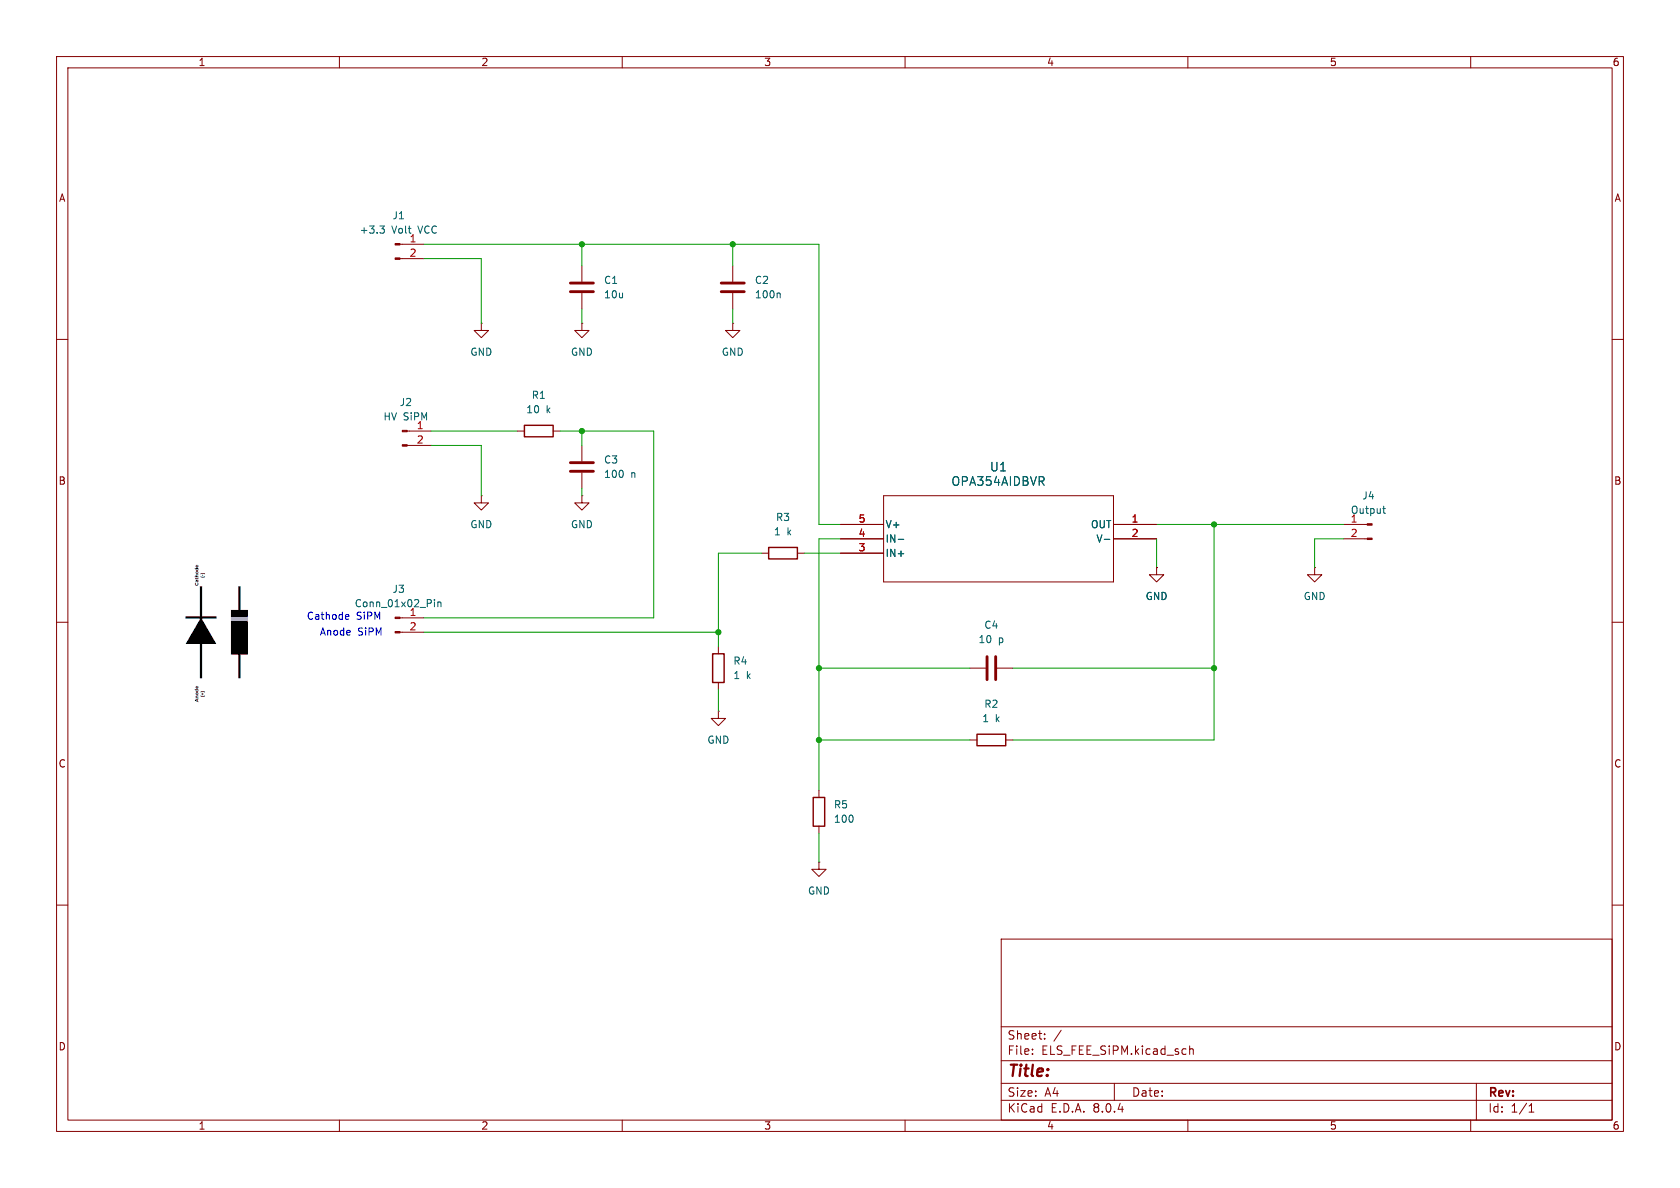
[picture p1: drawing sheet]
(kicad_sch
 (version 20231120)
 (generator "eeschema")
 (generator_version "8.0")
 (paper "A4")
 (lib_symbols
  (symbol "Connector:Conn_01x02_Pin"
   (pin_names
    (offset 1.016) hide) (exclude_from_sim no) (in_bom yes) (on_board yes)
   (property "Reference" "J" (at 0 2.54 0) (effects (font (size 1.27 1.27))))
   (property "Value" "Conn_01x02_Pin" (at 0 -5.08 0) (effects (font (size 1.27 1.27))))
   (property "Footprint" "" (at 0 0 0) (effects (font (size 1.27 1.27)) (hide yes)))
   (property "Datasheet" "~" (at 0 0 0) (effects (font (size 1.27 1.27)) (hide yes)))
   (property "Description" "Generic connector, single row, 01x02, script generated" (at 0 0 0) (effects (font (size 1.27 1.27)) (hide yes)))
   (property "ki_locked" "" (at 0 0 0) (effects (font (size 1.27 1.27))))
   (symbol "Conn_01x02_Pin_1_1"
    (polyline (pts (xy 1.27 -2.54) (xy 0.8636 -2.54)) (stroke (width 0.1524) (type default)) (fill (type none)))
    (polyline (pts (xy 1.27 0) (xy 0.8636 0)) (stroke (width 0.1524) (type default)) (fill (type none)))
    (rectangle (start 0.8636 -2.413) (end 0 -2.667) (stroke (width 0.1524) (type default)) (fill (type outline)))
    (rectangle (start 0.8636 0.127) (end 0 -0.127) (stroke (width 0.1524) (type default)) (fill (type outline)))
    (pin passive line (at 5.08 0 180) (length 3.81) (name "Pin_1" (effects (font (size 1.27 1.27)))) (number "1" (effects (font (size 1.27 1.27)))))
    (pin passive line (at 5.08 -2.54 180) (length 3.81) (name "Pin_2" (effects (font (size 1.27 1.27)))) (number "2" (effects (font (size 1.27 1.27)))))))
  (symbol "Device:C"
   (pin_numbers hide)
   (pin_names
    (offset 0.254)) (exclude_from_sim no) (in_bom yes) (on_board yes)
   (property "Reference" "C" (at 0.635 2.54 0) (effects (font (size 1.27 1.27)) (justify left)))
   (property "Value" "C" (at 0.635 -2.54 0) (effects (font (size 1.27 1.27)) (justify left)))
   (property "Footprint" "" (at 0.9652 -3.81 0) (effects (font (size 1.27 1.27)) (hide yes)))
   (property "Datasheet" "~" (at 0 0 0) (effects (font (size 1.27 1.27)) (hide yes)))
   (property "Description" "Unpolarized capacitor" (at 0 0 0) (effects (font (size 1.27 1.27)) (hide yes)))
   (symbol "C_0_1"
    (polyline (pts (xy -2.032 -0.762) (xy 2.032 -0.762)) (stroke (width 0.508) (type default)) (fill (type none)))
    (polyline (pts (xy -2.032 0.762) (xy 2.032 0.762)) (stroke (width 0.508) (type default)) (fill (type none))))
   (symbol "C_1_1"
    (pin passive line (at 0 3.81 270) (length 2.794) (name "~" (effects (font (size 1.27 1.27)))) (number "1" (effects (font (size 1.27 1.27)))))
    (pin passive line (at 0 -3.81 90) (length 2.794) (name "~" (effects (font (size 1.27 1.27)))) (number "2" (effects (font (size 1.27 1.27)))))))
  (symbol "Device:R"
   (pin_numbers hide)
   (pin_names
    (offset 0)) (exclude_from_sim no) (in_bom yes) (on_board yes)
   (property "Reference" "R" (at 2.032 0 90) (effects (font (size 1.27 1.27))))
   (property "Value" "R" (at 0 0 90) (effects (font (size 1.27 1.27))))
   (property "Footprint" "" (at -1.778 0 90) (effects (font (size 1.27 1.27)) (hide yes)))
   (property "Datasheet" "~" (at 0 0 0) (effects (font (size 1.27 1.27)) (hide yes)))
   (property "Description" "Resistor" (at 0 0 0) (effects (font (size 1.27 1.27)) (hide yes)))
   (symbol "R_0_1"
    (rectangle (start -1.016 -2.54) (end 1.016 2.54) (stroke (width 0.254) (type default)) (fill (type none))))
   (symbol "R_1_1"
    (pin passive line (at 0 3.81 270) (length 1.27) (name "~" (effects (font (size 1.27 1.27)))) (number "1" (effects (font (size 1.27 1.27)))))
    (pin passive line (at 0 -3.81 90) (length 1.27) (name "~" (effects (font (size 1.27 1.27)))) (number "2" (effects (font (size 1.27 1.27)))))))
  (symbol "OPA354AIDBVT:OPA354AIDBVR"
   (pin_names
    (offset 0.254)) (exclude_from_sim no) (in_bom yes) (on_board yes)
   (property "Reference" "U" (at 27.94 10.16 0) (effects (font (size 1.524 1.524))))
   (property "Value" "OPA354AIDBVR" (at 27.94 7.62 0) (effects (font (size 1.524 1.524))))
   (property "Footprint" "DBV5" (at 0 0 0) (effects (font (size 1.27 1.27)
    (italic yes)) (hide yes)))
   (property "Datasheet" "OPA354AIDBVR" (at 0 0 0) (effects (font (size 1.27 1.27)
    (italic yes)) (hide yes)))
   (property "Description" "" (at 0 0 0) (effects (font (size 1.27 1.27)) (hide yes)))
   (property "ki_locked" "" (at 0 0 0) (effects (font (size 1.27 1.27))))
   (symbol "OPA354AIDBVR_0_1"
    (polyline (pts (xy 7.62 -10.16) (xy 48.26 -10.16)) (stroke (width 0.127) (type default)) (fill (type none)))
    (polyline (pts (xy 7.62 5.08) (xy 7.62 -10.16)) (stroke (width 0.127) (type default)) (fill (type none)))
    (polyline (pts (xy 48.26 -10.16) (xy 48.26 5.08)) (stroke (width 0.127) (type default)) (fill (type none)))
    (polyline (pts (xy 48.26 5.08) (xy 7.62 5.08)) (stroke (width 0.127) (type default)) (fill (type none)))
    (pin output line (at 0 0 0) (length 7.62) (name "OUT" (effects (font (size 1.27 1.27)))) (number "1" (effects (font (size 1.27 1.27)))))
    (pin power_in line (at 0 -2.54 0) (length 7.62) (name "V-" (effects (font (size 1.27 1.27)))) (number "2" (effects (font (size 1.27 1.27)))))
    (pin input line (at 55.88 -5.08 180) (length 7.62) (name "IN+" (effects (font (size 1.27 1.27)))) (number "3" (effects (font (size 1.27 1.27)))))
    (pin input line (at 55.88 -2.54 180) (length 7.62) (name "IN-" (effects (font (size 1.27 1.27)))) (number "4" (effects (font (size 1.27 1.27)))))
    (pin power_in line (at 55.88 0 180) (length 7.62) (name "V+" (effects (font (size 1.27 1.27)))) (number "5" (effects (font (size 1.27 1.27)))))))
  (symbol "power:GND"
   (power)
   (pin_numbers hide)
   (pin_names
    (offset 0) hide) (exclude_from_sim no) (in_bom yes) (on_board yes)
   (property "Reference" "#PWR" (at 0 -6.35 0) (effects (font (size 1.27 1.27)) (hide yes)))
   (property "Value" "GND" (at 0 -3.81 0) (effects (font (size 1.27 1.27))))
   (property "Footprint" "" (at 0 0 0) (effects (font (size 1.27 1.27)) (hide yes)))
   (property "Datasheet" "" (at 0 0 0) (effects (font (size 1.27 1.27)) (hide yes)))
   (property "Description" "Power symbol creates a global label with name \"GND\" , ground" (at 0 0 0) (effects (font (size 1.27 1.27)) (hide yes)))
   (symbol "GND_0_1"
    (polyline (pts (xy 0 0) (xy 0 -1.27) (xy 1.27 -1.27) (xy 0 -2.54) (xy -1.27 -1.27) (xy 0 -1.27)) (stroke (width 0) (type default)) (fill (type none))))
   (symbol "GND_1_1"
    (pin power_in line (at 0 0 270) (length 0) (name "~" (effects (font (size 1.27 1.27)))) (number "1" (effects (font (size 1.27 1.27))))))))
 (junction
  (at 214.63 92.71)
  (diameter 0)
  (color 0 0 0 0))
 (junction
  (at 144.78 130.81)
  (diameter 0)
  (color 0 0 0 0))
 (junction
  (at 127 111.76)
  (diameter 0)
  (color 0 0 0 0))
 (junction
  (at 102.87 43.18)
  (diameter 0)
  (color 0 0 0 0))
 (junction
  (at 144.78 118.11)
  (diameter 0)
  (color 0 0 0 0))
 (junction
  (at 129.54 43.18)
  (diameter 0)
  (color 0 0 0 0))
 (junction
  (at 102.87 76.2)
  (diameter 0)
  (color 0 0 0 0))
 (junction
  (at 214.63 118.11)
  (diameter 0)
  (color 0 0 0 0))
 (wire
  (pts (xy 127 121.92) (xy 127 125.73))
  (stroke (width 0) (type default)))
 (wire
  (pts (xy 232.41 95.25) (xy 232.41 100.33))
  (stroke (width 0) (type default)))
 (wire
  (pts (xy 129.54 43.18) (xy 129.54 46.99))
  (stroke (width 0) (type default)))
 (wire
  (pts (xy 142.24 97.79) (xy 148.59 97.79))
  (stroke (width 0) (type default)))
 (wire
  (pts (xy 102.87 76.2) (xy 102.87 78.74))
  (stroke (width 0) (type default)))
 (wire
  (pts (xy 127 111.76) (xy 127 114.3))
  (stroke (width 0) (type default)))
 (wire
  (pts (xy 102.87 43.18) (xy 102.87 46.99))
  (stroke (width 0) (type default)))
 (wire
  (pts (xy 144.78 95.25) (xy 144.78 118.11))
  (stroke (width 0) (type default)))
 (wire
  (pts (xy 127 97.79) (xy 134.62 97.79))
  (stroke (width 0) (type default)))
 (wire
  (pts (xy 144.78 92.71) (xy 144.78 43.18))
  (stroke (width 0) (type default)))
 (wire
  (pts (xy 144.78 130.81) (xy 144.78 139.7))
  (stroke (width 0) (type default)))
 (wire
  (pts (xy 214.63 92.71) (xy 214.63 118.11))
  (stroke (width 0) (type default)))
 (wire
  (pts (xy 102.87 57.15) (xy 102.87 54.61))
  (stroke (width 0) (type default)))
 (wire
  (pts (xy 148.59 95.25) (xy 144.78 95.25))
  (stroke (width 0) (type default)))
 (wire
  (pts (xy 76.2 78.74) (xy 85.09 78.74))
  (stroke (width 0) (type default)))
 (wire
  (pts (xy 179.07 118.11) (xy 214.63 118.11))
  (stroke (width 0) (type default)))
 (wire
  (pts (xy 115.57 76.2) (xy 102.87 76.2))
  (stroke (width 0) (type default)))
 (wire
  (pts (xy 144.78 130.81) (xy 171.45 130.81))
  (stroke (width 0) (type default)))
 (wire
  (pts (xy 74.93 43.18) (xy 102.87 43.18))
  (stroke (width 0) (type default)))
 (wire
  (pts (xy 144.78 118.11) (xy 144.78 130.81))
  (stroke (width 0) (type default)))
 (wire
  (pts (xy 214.63 92.71) (xy 204.47 92.71))
  (stroke (width 0) (type default)))
 (wire
  (pts (xy 144.78 147.32) (xy 144.78 152.4))
  (stroke (width 0) (type default)))
 (wire
  (pts (xy 76.2 76.2) (xy 91.44 76.2))
  (stroke (width 0) (type default)))
 (wire
  (pts (xy 144.78 118.11) (xy 171.45 118.11))
  (stroke (width 0) (type default)))
 (wire
  (pts (xy 115.57 76.2) (xy 115.57 109.22))
  (stroke (width 0) (type default)))
 (wire
  (pts (xy 127 111.76) (xy 127 97.79))
  (stroke (width 0) (type default)))
 (wire
  (pts (xy 237.49 95.25) (xy 232.41 95.25))
  (stroke (width 0) (type default)))
 (wire
  (pts (xy 214.63 118.11) (xy 214.63 130.81))
  (stroke (width 0) (type default)))
 (wire
  (pts (xy 74.93 45.72) (xy 85.09 45.72))
  (stroke (width 0) (type default)))
 (wire
  (pts (xy 85.09 45.72) (xy 85.09 57.15))
  (stroke (width 0) (type default)))
 (wire
  (pts (xy 74.93 111.76) (xy 127 111.76))
  (stroke (width 0) (type default)))
 (wire
  (pts (xy 102.87 43.18) (xy 129.54 43.18))
  (stroke (width 0) (type default)))
 (wire
  (pts (xy 129.54 54.61) (xy 129.54 57.15))
  (stroke (width 0) (type default)))
 (wire
  (pts (xy 148.59 92.71) (xy 144.78 92.71))
  (stroke (width 0) (type default)))
 (wire
  (pts (xy 102.87 86.36) (xy 102.87 87.63))
  (stroke (width 0) (type default)))
 (wire
  (pts (xy 204.47 95.25) (xy 204.47 100.33))
  (stroke (width 0) (type default)))
 (wire
  (pts (xy 102.87 76.2) (xy 99.06 76.2))
  (stroke (width 0) (type default)))
 (wire
  (pts (xy 129.54 43.18) (xy 144.78 43.18))
  (stroke (width 0) (type default)))
 (wire
  (pts (xy 214.63 92.71) (xy 237.49 92.71))
  (stroke (width 0) (type default)))
 (wire
  (pts (xy 85.09 78.74) (xy 85.09 87.63))
  (stroke (width 0) (type default)))
 (wire
  (pts (xy 179.07 130.81) (xy 214.63 130.81))
  (stroke (width 0) (type default)))
 (wire
  (pts (xy 74.93 109.22) (xy 115.57 109.22))
  (stroke (width 0) (type default)))
 (image
  (at 38.1 113.03)
  (scale 0.329992)
  (data))
 (text "Anode SiPM"
  (exclude_from_sim no)
  (at 62.103 111.9477 0)
  (effects (font (size 1.27 1.27))))
 (text "Cathode SiPM"
  (exclude_from_sim no)
  (at 60.833 109.1537 0)
  (effects (font (size 1.27 1.27))))
 (symbol
  (lib_id "Connector:Conn_01x02_Pin")
  (at 69.85 109.22 0)
  (unit 1)
  (exclude_from_sim no)
  (in_bom yes)
  (on_board yes)
  (dnp no)
  (fields_autoplaced yes)
  (property "Reference" "J3" (at 70.485 104.14 0) (effects (font (size 1.27 1.27))))
  (property "Value" "Conn_01x02_Pin" (at 70.485 106.68 0) (effects (font (size 1.27 1.27))))
  (property "Footprint" "" (at 69.85 109.22 0) (effects (font (size 1.27 1.27)) (hide yes)))
  (property "Datasheet" "~" (at 69.85 109.22 0) (effects (font (size 1.27 1.27)) (hide yes)))
  (property "Description" "Generic connector, single row, 01x02, script generated" (at 69.85 109.22 0) (effects (font (size 1.27 1.27)) (hide yes)))
  (pin "1")
  (pin "2"))
 (symbol
  (lib_id "power:GND")
  (at 144.78 152.4 0)
  (unit 1)
  (exclude_from_sim no)
  (in_bom yes)
  (on_board yes)
  (dnp no)
  (fields_autoplaced yes)
  (property "Reference" "#PWR05" (at 144.78 158.75 0) (effects (font (size 1.27 1.27)) (hide yes)))
  (property "Value" "GND" (at 144.78 157.48 0) (effects (font (size 1.27 1.27))))
  (property "Footprint" "" (at 144.78 152.4 0) (effects (font (size 1.27 1.27)) (hide yes)))
  (property "Datasheet" "" (at 144.78 152.4 0) (effects (font (size 1.27 1.27)) (hide yes)))
  (property "Description" "Power symbol creates a global label with name \"GND\" , ground" (at 144.78 152.4 0) (effects (font (size 1.27 1.27)) (hide yes)))
  (pin "1"))
 (symbol
  (lib_id "Device:C")
  (at 129.54 50.8 0)
  (unit 1)
  (exclude_from_sim no)
  (in_bom yes)
  (on_board yes)
  (dnp no)
  (fields_autoplaced yes)
  (property "Reference" "C2" (at 133.35 49.5299 0) (effects (font (size 1.27 1.27)) (justify left)))
  (property "Value" "100n" (at 133.35 52.0699 0) (effects (font (size 1.27 1.27)) (justify left)))
  (property "Footprint" "" (at 130.5052 54.61 0) (effects (font (size 1.27 1.27)) (hide yes)))
  (property "Datasheet" "~" (at 129.54 50.8 0) (effects (font (size 1.27 1.27)) (hide yes)))
  (property "Description" "Unpolarized capacitor" (at 129.54 50.8 0) (effects (font (size 1.27 1.27)) (hide yes)))
  (pin "2")
  (pin "1"))
 (symbol
  (lib_id "power:GND")
  (at 85.09 57.15 0)
  (unit 1)
  (exclude_from_sim no)
  (in_bom yes)
  (on_board yes)
  (dnp no)
  (fields_autoplaced yes)
  (property "Reference" "#PWR02" (at 85.09 63.5 0) (effects (font (size 1.27 1.27)) (hide yes)))
  (property "Value" "GND" (at 85.09 62.23 0) (effects (font (size 1.27 1.27))))
  (property "Footprint" "" (at 85.09 57.15 0) (effects (font (size 1.27 1.27)) (hide yes)))
  (property "Datasheet" "" (at 85.09 57.15 0) (effects (font (size 1.27 1.27)) (hide yes)))
  (property "Description" "Power symbol creates a global label with name \"GND\" , ground" (at 85.09 57.15 0) (effects (font (size 1.27 1.27)) (hide yes)))
  (pin "1"))
 (symbol
  (lib_id "Device:R")
  (at 138.43 97.79 90)
  (unit 1)
  (exclude_from_sim no)
  (in_bom yes)
  (on_board yes)
  (dnp no)
  (fields_autoplaced yes)
  (property "Reference" "R3" (at 138.43 91.44 90) (effects (font (size 1.27 1.27))))
  (property "Value" "1 k" (at 138.43 93.98 90) (effects (font (size 1.27 1.27))))
  (property "Footprint" "" (at 138.43 99.568 90) (effects (font (size 1.27 1.27)) (hide yes)))
  (property "Datasheet" "~" (at 138.43 97.79 0) (effects (font (size 1.27 1.27)) (hide yes)))
  (property "Description" "Resistor" (at 138.43 97.79 0) (effects (font (size 1.27 1.27)) (hide yes)))
  (pin "2")
  (pin "1"))
 (symbol
  (lib_id "power:GND")
  (at 129.54 57.15 0)
  (unit 1)
  (exclude_from_sim no)
  (in_bom yes)
  (on_board yes)
  (dnp no)
  (fields_autoplaced yes)
  (property "Reference" "#PWR?" (at 129.54 63.5 0) (effects (font (size 1.27 1.27)) (hide yes)))
  (property "Value" "GND" (at 129.54 62.23 0) (effects (font (size 1.27 1.27))))
  (property "Footprint" "" (at 129.54 57.15 0) (effects (font (size 1.27 1.27)) (hide yes)))
  (property "Datasheet" "" (at 129.54 57.15 0) (effects (font (size 1.27 1.27)) (hide yes)))
  (property "Description" "Power symbol creates a global label with name \"GND\" , ground" (at 129.54 57.15 0) (effects (font (size 1.27 1.27)) (hide yes)))
  (pin "1"))
 (symbol
  (lib_id "Connector:Conn_01x02_Pin")
  (at 242.57 92.71 0)
  (mirror y)
  (unit 1)
  (exclude_from_sim no)
  (in_bom yes)
  (on_board yes)
  (dnp no)
  (property "Reference" "J4" (at 241.935 87.63 0) (effects (font (size 1.27 1.27))))
  (property "Value" "Output" (at 241.935 90.17 0) (effects (font (size 1.27 1.27))))
  (property "Footprint" "" (at 242.57 92.71 0) (effects (font (size 1.27 1.27)) (hide yes)))
  (property "Datasheet" "~" (at 242.57 92.71 0) (effects (font (size 1.27 1.27)) (hide yes)))
  (property "Description" "Generic connector, single row, 01x02, script generated" (at 242.57 92.71 0) (effects (font (size 1.27 1.27)) (hide yes)))
  (pin "1")
  (pin "2"))
 (symbol
  (lib_id "Device:R")
  (at 144.78 143.51 0)
  (unit 1)
  (exclude_from_sim no)
  (in_bom yes)
  (on_board yes)
  (dnp no)
  (fields_autoplaced yes)
  (property "Reference" "R5" (at 147.32 142.2399 0) (effects (font (size 1.27 1.27)) (justify left)))
  (property "Value" "100" (at 147.32 144.7799 0) (effects (font (size 1.27 1.27)) (justify left)))
  (property "Footprint" "" (at 143.002 143.51 90) (effects (font (size 1.27 1.27)) (hide yes)))
  (property "Datasheet" "~" (at 144.78 143.51 0) (effects (font (size 1.27 1.27)) (hide yes)))
  (property "Description" "Resistor" (at 144.78 143.51 0) (effects (font (size 1.27 1.27)) (hide yes)))
  (pin "2")
  (pin "1"))
 (symbol
  (lib_id "power:GND")
  (at 102.87 57.15 0)
  (unit 1)
  (exclude_from_sim no)
  (in_bom yes)
  (on_board yes)
  (dnp no)
  (fields_autoplaced yes)
  (property "Reference" "#PWR03" (at 102.87 63.5 0) (effects (font (size 1.27 1.27)) (hide yes)))
  (property "Value" "GND" (at 102.87 62.23 0) (effects (font (size 1.27 1.27))))
  (property "Footprint" "" (at 102.87 57.15 0) (effects (font (size 1.27 1.27)) (hide yes)))
  (property "Datasheet" "" (at 102.87 57.15 0) (effects (font (size 1.27 1.27)) (hide yes)))
  (property "Description" "Power symbol creates a global label with name \"GND\" , ground" (at 102.87 57.15 0) (effects (font (size 1.27 1.27)) (hide yes)))
  (pin "1"))
 (symbol
  (lib_id "power:GND")
  (at 204.47 100.33 0)
  (mirror y)
  (unit 1)
  (exclude_from_sim no)
  (in_bom yes)
  (on_board yes)
  (dnp no)
  (fields_autoplaced yes)
  (property "Reference" "#PWR01" (at 204.47 106.68 0) (effects (font (size 1.27 1.27)) (hide yes)))
  (property "Value" "GND" (at 204.47 105.41 0) (effects (font (size 1.27 1.27))))
  (property "Footprint" "" (at 204.47 100.33 0) (effects (font (size 1.27 1.27)) (hide yes)))
  (property "Datasheet" "" (at 204.47 100.33 0) (effects (font (size 1.27 1.27)) (hide yes)))
  (property "Description" "Power symbol creates a global label with name \"GND\" , ground" (at 204.47 100.33 0) (effects (font (size 1.27 1.27)) (hide yes)))
  (pin "1"))
 (symbol
  (lib_id "power:GND")
  (at 85.09 87.63 0)
  (unit 1)
  (exclude_from_sim no)
  (in_bom yes)
  (on_board yes)
  (dnp no)
  (fields_autoplaced yes)
  (property "Reference" "#PWR06" (at 85.09 93.98 0) (effects (font (size 1.27 1.27)) (hide yes)))
  (property "Value" "GND" (at 85.09 92.71 0) (effects (font (size 1.27 1.27))))
  (property "Footprint" "" (at 85.09 87.63 0) (effects (font (size 1.27 1.27)) (hide yes)))
  (property "Datasheet" "" (at 85.09 87.63 0) (effects (font (size 1.27 1.27)) (hide yes)))
  (property "Description" "Power symbol creates a global label with name \"GND\" , ground" (at 85.09 87.63 0) (effects (font (size 1.27 1.27)) (hide yes)))
  (pin "1"))
 (symbol
  (lib_id "Device:R")
  (at 127 118.11 0)
  (unit 1)
  (exclude_from_sim no)
  (in_bom yes)
  (on_board yes)
  (dnp no)
  (fields_autoplaced yes)
  (property "Reference" "R4" (at 129.54 116.8399 0) (effects (font (size 1.27 1.27)) (justify left)))
  (property "Value" "1 k" (at 129.54 119.3799 0) (effects (font (size 1.27 1.27)) (justify left)))
  (property "Footprint" "" (at 125.222 118.11 90) (effects (font (size 1.27 1.27)) (hide yes)))
  (property "Datasheet" "~" (at 127 118.11 0) (effects (font (size 1.27 1.27)) (hide yes)))
  (property "Description" "Resistor" (at 127 118.11 0) (effects (font (size 1.27 1.27)) (hide yes)))
  (pin "2")
  (pin "1"))
 (symbol
  (lib_id "Connector:Conn_01x02_Pin")
  (at 71.12 76.2 0)
  (unit 1)
  (exclude_from_sim no)
  (in_bom yes)
  (on_board yes)
  (dnp no)
  (fields_autoplaced yes)
  (property "Reference" "J2" (at 71.755 71.12 0) (effects (font (size 1.27 1.27))))
  (property "Value" "HV SiPM" (at 71.755 73.66 0) (effects (font (size 1.27 1.27))))
  (property "Footprint" "" (at 71.12 76.2 0) (effects (font (size 1.27 1.27)) (hide yes)))
  (property "Datasheet" "~" (at 71.12 76.2 0) (effects (font (size 1.27 1.27)) (hide yes)))
  (property "Description" "Generic connector, single row, 01x02, script generated" (at 71.12 76.2 0) (effects (font (size 1.27 1.27)) (hide yes)))
  (pin "1")
  (pin "2"))
 (symbol
  (lib_id "Connector:Conn_01x02_Pin")
  (at 69.85 43.18 0)
  (unit 1)
  (exclude_from_sim no)
  (in_bom yes)
  (on_board yes)
  (dnp no)
  (fields_autoplaced yes)
  (property "Reference" "J1" (at 70.485 38.1 0) (effects (font (size 1.27 1.27))))
  (property "Value" "+3.3 Volt VCC" (at 70.485 40.64 0) (effects (font (size 1.27 1.27))))
  (property "Footprint" "" (at 69.85 43.18 0) (effects (font (size 1.27 1.27)) (hide yes)))
  (property "Datasheet" "~" (at 69.85 43.18 0) (effects (font (size 1.27 1.27)) (hide yes)))
  (property "Description" "Generic connector, single row, 01x02, script generated" (at 69.85 43.18 0) (effects (font (size 1.27 1.27)) (hide yes)))
  (pin "1")
  (pin "2"))
 (symbol
  (lib_id "Device:C")
  (at 175.26 118.11 90)
  (unit 1)
  (exclude_from_sim no)
  (in_bom yes)
  (on_board yes)
  (dnp no)
  (fields_autoplaced yes)
  (property "Reference" "C4" (at 175.26 110.49 90) (effects (font (size 1.27 1.27))))
  (property "Value" "10 p" (at 175.26 113.03 90) (effects (font (size 1.27 1.27))))
  (property "Footprint" "" (at 179.07 117.1448 0) (effects (font (size 1.27 1.27)) (hide yes)))
  (property "Datasheet" "~" (at 175.26 118.11 0) (effects (font (size 1.27 1.27)) (hide yes)))
  (property "Description" "Unpolarized capacitor" (at 175.26 118.11 0) (effects (font (size 1.27 1.27)) (hide yes)))
  (pin "1")
  (pin "2"))
 (symbol
  (lib_id "OPA354AIDBVT:OPA354AIDBVR")
  (at 204.47 92.71 0)
  (mirror y)
  (unit 1)
  (exclude_from_sim no)
  (in_bom yes)
  (on_board yes)
  (dnp no)
  (fields_autoplaced yes)
  (property "Reference" "U1" (at 176.53 82.55 0) (effects (font (size 1.524 1.524))))
  (property "Value" "OPA354AIDBVR" (at 176.53 85.09 0) (effects (font (size 1.524 1.524))))
  (property "Footprint" "DBV5" (at 204.47 92.71 0) (effects (font (size 1.27 1.27)
    (italic yes)) (hide yes)))
  (property "Datasheet" "OPA354AIDBVR" (at 204.47 92.71 0) (effects (font (size 1.27 1.27)
    (italic yes)) (hide yes)))
  (property "Description" "" (at 204.47 92.71 0) (effects (font (size 1.27 1.27)) (hide yes)))
  (pin "3")
  (pin "1")
  (pin "4")
  (pin "5")
  (pin "2"))
 (symbol
  (lib_id "power:GND")
  (at 232.41 100.33 0)
  (unit 1)
  (exclude_from_sim no)
  (in_bom yes)
  (on_board yes)
  (dnp no)
  (fields_autoplaced yes)
  (property "Reference" "#PWR08" (at 232.41 106.68 0) (effects (font (size 1.27 1.27)) (hide yes)))
  (property "Value" "GND" (at 232.41 105.41 0) (effects (font (size 1.27 1.27))))
  (property "Footprint" "" (at 232.41 100.33 0) (effects (font (size 1.27 1.27)) (hide yes)))
  (property "Datasheet" "" (at 232.41 100.33 0) (effects (font (size 1.27 1.27)) (hide yes)))
  (property "Description" "Power symbol creates a global label with name \"GND\" , ground" (at 232.41 100.33 0) (effects (font (size 1.27 1.27)) (hide yes)))
  (pin "1"))
 (symbol
  (lib_id "power:GND")
  (at 127 125.73 0)
  (unit 1)
  (exclude_from_sim no)
  (in_bom yes)
  (on_board yes)
  (dnp no)
  (fields_autoplaced yes)
  (property "Reference" "#PWR04" (at 127 132.08 0) (effects (font (size 1.27 1.27)) (hide yes)))
  (property "Value" "GND" (at 127 130.81 0) (effects (font (size 1.27 1.27))))
  (property "Footprint" "" (at 127 125.73 0) (effects (font (size 1.27 1.27)) (hide yes)))
  (property "Datasheet" "" (at 127 125.73 0) (effects (font (size 1.27 1.27)) (hide yes)))
  (property "Description" "Power symbol creates a global label with name \"GND\" , ground" (at 127 125.73 0) (effects (font (size 1.27 1.27)) (hide yes)))
  (pin "1"))
 (symbol
  (lib_id "power:GND")
  (at 102.87 87.63 0)
  (unit 1)
  (exclude_from_sim no)
  (in_bom yes)
  (on_board yes)
  (dnp no)
  (fields_autoplaced yes)
  (property "Reference" "#PWR07" (at 102.87 93.98 0) (effects (font (size 1.27 1.27)) (hide yes)))
  (property "Value" "GND" (at 102.87 92.71 0) (effects (font (size 1.27 1.27))))
  (property "Footprint" "" (at 102.87 87.63 0) (effects (font (size 1.27 1.27)) (hide yes)))
  (property "Datasheet" "" (at 102.87 87.63 0) (effects (font (size 1.27 1.27)) (hide yes)))
  (property "Description" "Power symbol creates a global label with name \"GND\" , ground" (at 102.87 87.63 0) (effects (font (size 1.27 1.27)) (hide yes)))
  (pin "1"))
 (symbol
  (lib_id "Device:R")
  (at 95.25 76.2 90)
  (unit 1)
  (exclude_from_sim no)
  (in_bom yes)
  (on_board yes)
  (dnp no)
  (fields_autoplaced yes)
  (property "Reference" "R1" (at 95.25 69.85 90) (effects (font (size 1.27 1.27))))
  (property "Value" "10 k" (at 95.25 72.39 90) (effects (font (size 1.27 1.27))))
  (property "Footprint" "" (at 95.25 77.978 90) (effects (font (size 1.27 1.27)) (hide yes)))
  (property "Datasheet" "~" (at 95.25 76.2 0) (effects (font (size 1.27 1.27)) (hide yes)))
  (property "Description" "Resistor" (at 95.25 76.2 0) (effects (font (size 1.27 1.27)) (hide yes)))
  (pin "2")
  (pin "1"))
 (symbol
  (lib_id "Device:C")
  (at 102.87 82.55 180)
  (unit 1)
  (exclude_from_sim no)
  (in_bom yes)
  (on_board yes)
  (dnp no)
  (fields_autoplaced yes)
  (property "Reference" "C3" (at 106.68 81.2799 0) (effects (font (size 1.27 1.27)) (justify right)))
  (property "Value" "100 n" (at 106.68 83.8199 0) (effects (font (size 1.27 1.27)) (justify right)))
  (property "Footprint" "" (at 101.9048 78.74 0) (effects (font (size 1.27 1.27)) (hide yes)))
  (property "Datasheet" "~" (at 102.87 82.55 0) (effects (font (size 1.27 1.27)) (hide yes)))
  (property "Description" "Unpolarized capacitor" (at 102.87 82.55 0) (effects (font (size 1.27 1.27)) (hide yes)))
  (pin "1")
  (pin "2"))
 (symbol
  (lib_id "Device:C")
  (at 102.87 50.8 0)
  (unit 1)
  (exclude_from_sim no)
  (in_bom yes)
  (on_board yes)
  (dnp no)
  (fields_autoplaced yes)
  (property "Reference" "C1" (at 106.68 49.5299 0) (effects (font (size 1.27 1.27)) (justify left)))
  (property "Value" "10u" (at 106.68 52.0699 0) (effects (font (size 1.27 1.27)) (justify left)))
  (property "Footprint" "" (at 103.8352 54.61 0) (effects (font (size 1.27 1.27)) (hide yes)))
  (property "Datasheet" "~" (at 102.87 50.8 0) (effects (font (size 1.27 1.27)) (hide yes)))
  (property "Description" "Unpolarized capacitor" (at 102.87 50.8 0) (effects (font (size 1.27 1.27)) (hide yes)))
  (pin "1")
  (pin "2"))
 (symbol
  (lib_id "Device:R")
  (at 175.26 130.81 90)
  (unit 1)
  (exclude_from_sim no)
  (in_bom yes)
  (on_board yes)
  (dnp no)
  (fields_autoplaced yes)
  (property "Reference" "R2" (at 175.26 124.46 90) (effects (font (size 1.27 1.27))))
  (property "Value" "1 k" (at 175.26 127 90) (effects (font (size 1.27 1.27))))
  (property "Footprint" "" (at 175.26 132.588 90) (effects (font (size 1.27 1.27)) (hide yes)))
  (property "Datasheet" "~" (at 175.26 130.81 0) (effects (font (size 1.27 1.27)) (hide yes)))
  (property "Description" "Resistor" (at 175.26 130.81 0) (effects (font (size 1.27 1.27)) (hide yes)))
  (pin "2")
  (pin "1"))
 (sheet_instances
  (path ""
   (page "1"))))
